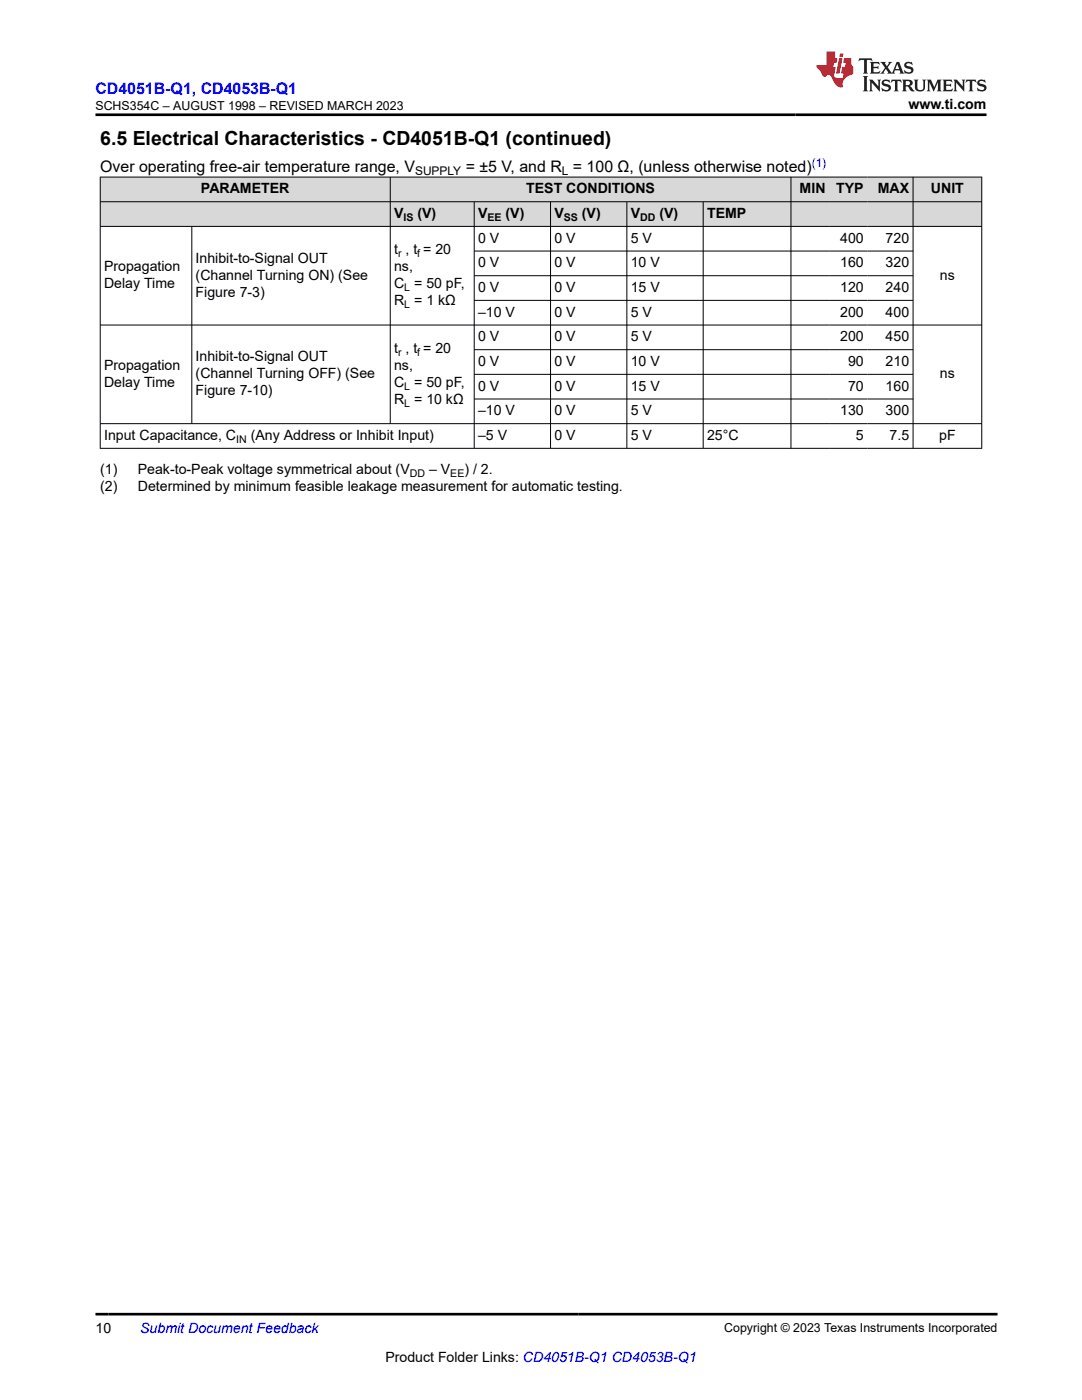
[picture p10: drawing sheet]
<svg xmlns="http://www.w3.org/2000/svg" width="216mm" height="279mm" viewBox="0 0 216 279" stroke-linecap="round" stroke-linejoin="round" font-family="sans-serif">
<g fill="#d8d8d8">
<path d="M20 35.3h175.9v5h-175.9z" fill-rule="evenodd"/>
<path d="M20 40.3h175.9v4.9h-175.9z" fill-rule="evenodd"/>
<path d="M20.1 35.4h57.7v4.8h-57.7z" fill-rule="evenodd"/>
<path d="M77.9 35.4h79.9v4.8h-79.9z" fill-rule="evenodd"/>
<path d="M157.9 35.4h7.5v4.8h-7.5z" fill-rule="evenodd"/>
<path d="M165.4 35.4h7.7v4.8h-7.7z" fill-rule="evenodd"/>
<path d="M173.1 35.4h9v4.8h-9z" fill-rule="evenodd"/>
<path d="M182.3 35.4h13.5v4.8h-13.5z" fill-rule="evenodd"/>
<path d="M20.1 40.3h57.7v4.8h-57.7z" fill-rule="evenodd"/>
<path d="M77.9 40.3h16.7v4.8h-16.7z" fill-rule="evenodd"/>
<path d="M94.7 40.3h15.1v4.8h-15.1z" fill-rule="evenodd"/>
<path d="M109.9 40.3h15.1v4.8h-15.1z" fill-rule="evenodd"/>
<path d="M125.1 40.3h15.2v4.8h-15.2z" fill-rule="evenodd"/>
<path d="M140.4 40.3h17.4v4.8h-17.4z" fill-rule="evenodd"/>
<path d="M157.9 40.3h7.5v4.8h-7.5z" fill-rule="evenodd"/>
<path d="M165.4 40.3h7.7v4.8h-7.7z" fill-rule="evenodd"/>
<path d="M173.1 40.3h9v4.8h-9z" fill-rule="evenodd"/>
<path d="M182.3 40.3h13.5v4.8h-13.5z" fill-rule="evenodd"/>
</g>
<g fill="none" stroke="#000" stroke-width=".2">
<path d="M19.9 35.3h176.1M20 35.3v54.2M77.9 35.3v49.3M157.8 35.3v54.2M182.2 35.3v54.2M195.9 35.3v54.2M19.9 40.3h176.1M19.9 45.2h176.1M38.3 45.2v39.4M94.6 40.3v49.2M94.6 50.1h87.7M94.6 55h87.7"/>
<path d="M94.6 59.9h87.7M109.9 40.3v49.2M125.1 40.3v49.2M140.3 40.3v49.2M19.9 64.9h176.1M94.6 69.8h87.7M94.6 74.7h87.7M94.6 79.6h87.7M19.9 84.6h176.1M19.9 89.5h176.1"/>
</g>
<path d="M171.5 11.6l-.2 .6 .5-.2h.6v.1v2.2l-.2 .4h1l-.2-.4v-2.2v-.1h.5l.6 .2-.2-.6zM173.6 12.4l.2 .3v1.6l-.2 .4h1.9l.1-.6a1.08 1.08 0 0 1-1.3 .2v-.7h.6l.4 .2v-.7l-.4 .2h-.6v-.5l.2-.2a1 1 0 0 1 1 .3l-.1-.5zM175.7 12.4l.9 1.1-1 1.2h.9l-.2-.2 .5-.8 .4 .8-.2 .2h1.6l-.2-.2 .2-.5h.9l.1 .5-.1 .2h.9l-.2-.4-.8-1.9h-.5l-.9 2.1-.9-1.1 .9-1h-.8l.2 .2-.4 .6-.4-.6 .2-.2zM179 12.8l.4 1h-.7zM180.7 12.5a.65 .65 0 0 0-.2 .7 .65 .65 0 0 0 .6 .5l.6 .1 .1 .3a.79 .79 0 0 1-.7 .4 .79 .79 0 0 1-.7-.5l.1 .7 .2-.1a.93 .93 0 0 0 1.1 0 .93 .93 0 0 0 .4-.9 1.46 1.46 0 0 0-1.2-.6l-.1-.3a1.09 1.09 0 0 1 1.2 .2l-.2-.6-.1 .1-.5-.2zM172.2 15.2l.2 .4v2.2l-.2 .4h1l-.2-.4v-2.2l.2-.4zM173.4 15.9l.2 .4v1.5l-.2 .4h.8l-.3-.4 .1-1.3 1.6 1.8v-2l.2-.4h-.7l.1 .2 .1 1.1-1.2-1.3zM176.2 16a.65 .65 0 0 0-.2 .8 .65 .65 0 0 0 .6 .4l.6 .2 .1 .2a.79 .79 0 0 1-.7 .4 .79 .79 0 0 1-.7-.5l.1 .7 .2-.1a.93 .93 0 0 0 1.1 .1 .93 .93 0 0 0 .4-1 1.46 1.46 0 0 0-1.2-.5l-.1-.4a1.09 1.09 0 0 1 1.2 .2l-.1-.6-.2 .1-.5-.1zM177.9 15.9l-.1 .6a.63 .63 0 0 1 .8-.3v1.6l-.3 .4h1l-.2-.4v-1.6a.66 .66 0 0 1 .8 .3l-.1-.6zM180 15.9l.2 .4v1.5l-.2 .4h1l-.2-.2-.1-.7h.5l.1 .2a.79 .79 0 0 0 1.2 .6l-1-.9a.61 .61 0 0 0 .6-.6 .61 .61 0 0 0-.5-.7zM180.8 16.2h.1a.47 .47 0 0 1 .5 .1 .47 .47 0 0 1 .1 .5l-.1 .1-.7 .1zM182.3 15.9l.2 .2a2.27 2.27 0 0 0 .4 2 1.04 1.04 0 0 0 1.7-.7v-1.3l.2-.2h-.8l.2 .4v1.1a.6 .6 0 0 1-.6 .6 .6 .6 0 0 1-.6-.6v-1.1l.3-.4zM184.9 15.9l.2 .4v1.5l-.2 .4h.8l-.3-.4v-1.4l.9 1.9 .9-1.9v1.4l-.3 .4h1l-.2-.4v-1.5l.2-.4h-.8l-.7 1.5-.6-1.5zM188.1 15.9l.2 .4v1.5l-.2 .4h1.9l.1-.6a1.09 1.09 0 0 1-1.3 .2v-.7h.6l.4 .2v-.6l-.4 .2h-.6v-.6l.2-.1a1.01 1.01 0 0 1 1 .3l-.1-.6zM190.2 15.9l.3 .4v1.5l-.3 .4h.8l-.2-.4v-1.3l1.6 1.8v-2l.2-.4h-.7l.2 .2v1.1l-1.2-1.3zM192.8 15.9l-.1 .6a.63 .63 0 0 1 .8-.3v1.6l-.3 .4h1l-.2-.4v-1.6a.66 .66 0 0 1 .8 .3l-.1-.6zM195.2 16a.65 .65 0 0 0-.2 .8 .65 .65 0 0 0 .6 .4l.6 .2 .2 .2a.79 .79 0 0 1-.7 .4 .79 .79 0 0 1-.7-.5l.1 .7 .2-.1a.93 .93 0 0 0 1 .1 .93 .93 0 0 0 .5-1 1.46 1.46 0 0 0-1.3-.5v-.4a1.09 1.09 0 0 1 1.2 .2l-.2-.6-.2 .1-.5-.1z" fill="#231f20"/>
<path d="M164.9 10.3v2.7h-2l.1 .4 .8 1a.95 .95 0 0 0 1 .9 .59 .59 0 0 1 .5-.4 .59 .59 0 0 1 .5 .3l.4 .8a1.59 1.59 0 0 0 2.1 1.4 1.61 1.61 0 0 1 1-2.3l1-.3-.1-1.5a1.59 1.59 0 0 1-.3-1.7h-1.5l-.2 .9h.6l-.2 .9h-.5l-.2 .9v.3l.4 .1-.1 .9h-.7a.73 .73 0 0 1-1-.7l.3-1.5h-.5l.1-.9h.5l.2-.9h-.5v-1.3zM167.4 11.6l-.6 3.1h.7l.6-3.1zM167.6 10.7l-.1 .6h.7l.1-.6z" fill="#ed1c24"/>
<path d="M19.1 22.9h177.8M19.1 262.3h179.9" fill="none" stroke="#000" stroke-width=".53"/>
<text font-size="3.9" x="20" y="28.8">6.5 Electrical Characteristics - CD4051B-Q1 (continued)</text>
<text font-size="3.2" fill="#00f" x="19.1" y="18.7">CD4051B-Q1, CD4053B-Q1</text>
<g font-size="3.2">
<text x="20" y="34.3">Over operating free-air temperature range, V</text>
<text x="92.9" y="34.3">= ±5 V, and R = 100 Ω, (unless otherwise noted)</text>
</g>
<g font-size="2.8">
<text x="181.3" y="21.8">www.ti.com</text>
<text x="40.1" y="38.6">PARAMETER</text>
<text x="105" y="38.6">TEST CONDITIONS</text>
<text x="159.6" y="38.6">MIN</text>
<text x="166.9" y="38.6">TYP</text>
<text x="175.2" y="38.6">MAX</text>
<text x="185.8" y="38.6">UNIT</text>
<text x="78.6" y="43.5">V</text>
<text x="83.3" y="43.5">(V)</text>
<text x="95.4" y="43.5">V</text>
<text x="100.9" y="43.5">(V)</text>
<text x="110.6" y="43.5">V</text>
<text x="116.1" y="43.5">(V)</text>
<text x="125.8" y="43.5">V</text>
<text x="131.6" y="43.5">(V)</text>
<text x="141.1" y="43.5">TEMP</text>
<text x="39" y="52.5">Inhibit-to-Signal OUT</text>
<text x="78.6" y="50.8">t , t = 20</text>
<text x="95.4" y="48.5">0 V</text>
<text x="95.4" y="53.4">0 V</text>
<text x="110.6" y="48.5">0 V</text>
<text x="110.6" y="53.4">0 V</text>
<text x="125.9" y="48.5">5 V</text>
<text x="125.9" y="53.4">10 V</text>
<text x="167.6" y="48.5">400</text>
<text x="167.6" y="53.4">160</text>
<text x="176.7" y="48.5">720</text>
<text x="176.7" y="53.4">320</text>
<text x="20.8" y="54.1">Propagation</text>
<text x="20.8" y="57.5">Delay Time</text>
<text x="39" y="55.8">(Channel Turning ON) (See</text>
<text x="39" y="59.2">Figure 7-3)</text>
<text x="78.6" y="54.1">ns,</text>
<text x="78.6" y="57.5">C = 50 pF,</text>
<text x="95.4" y="58.3">0 V</text>
<text x="110.6" y="58.3">0 V</text>
<text x="125.9" y="58.3">15 V</text>
<text x="167.6" y="58.3">120</text>
<text x="176.7" y="58.3">240</text>
<text x="187.6" y="55.8">ns</text>
<text x="78.6" y="60.9">R = 1 kΩ</text>
<text x="95.4" y="63.2">–10 V</text>
<text x="110.6" y="63.2">0 V</text>
<text x="125.9" y="63.2">5 V</text>
<text x="167.6" y="63.2">200</text>
<text x="176.7" y="63.2">400</text>
<text x="78.6" y="70.4">t , t = 20</text>
<text x="95.4" y="68.1">0 V</text>
<text x="110.6" y="68.1">0 V</text>
<text x="125.9" y="68.1">5 V</text>
<text x="167.6" y="68.1">200</text>
<text x="176.7" y="68.1">450</text>
<text x="20.8" y="73.8">Propagation</text>
<text x="20.8" y="77.2">Delay Time</text>
<text x="39" y="72.1">Inhibit-to-Signal OUT</text>
<text x="39" y="75.5">(Channel Turning OFF) (See</text>
<text x="78.6" y="73.8">ns,</text>
<text x="78.6" y="77.2">C = 50 pF,</text>
<text x="95.4" y="73.1">0 V</text>
<text x="95.4" y="78">0 V</text>
<text x="110.6" y="73.1">0 V</text>
<text x="110.6" y="78">0 V</text>
<text x="125.9" y="73.1">10 V</text>
<text x="125.9" y="78">15 V</text>
<text x="169.2" y="73.1">90</text>
<text x="169.2" y="78">70</text>
<text x="176.7" y="73.1">210</text>
<text x="176.7" y="78">160</text>
<text x="187.6" y="75.5">ns</text>
<text x="39" y="78.9">Figure 7-10)</text>
<text x="78.6" y="80.6">R = 10 kΩ</text>
<text x="95.4" y="82.9">–10 V</text>
<text x="110.6" y="82.9">0 V</text>
<text x="125.9" y="82.9">5 V</text>
<text x="167.6" y="82.9">130</text>
<text x="176.7" y="82.9">300</text>
<text x="20.8" y="87.8">Input Capacitance, C</text>
<text x="50" y="87.8">(Any Address or Inhibit Input)</text>
<text x="95.4" y="87.8">–5 V</text>
<text x="110.6" y="87.8">0 V</text>
<text x="125.9" y="87.8">5 V</text>
<text x="141.1" y="87.8">25°C</text>
<text x="170.8" y="87.8">5</text>
<text x="177.5" y="87.8">7.5</text>
<text x="187.4" y="87.8">pF</text>
<text x="20" y="94.6">(1)</text>
<text x="27.5" y="94.6">Peak-to-Peak voltage symmetrical about (V</text>
<text x="85.6" y="94.6">– V</text>
<text x="92.7" y="94.6">) / 2.</text>
<text x="20" y="98">(2)</text>
<text x="27.5" y="98">Determined by minimum feasible leakage measurement for automatic testing.</text>
<text x="19.1" y="266.1">10</text>
<text x="76.9" y="271.7">Product Folder Links: CD4051B-Q1 CD4053B-Q1</text>
</g>
<text font-size="2.8" fill="#00f" x="28" y="266.1">Submit Document Feedback</text>
<g font-size="2.5">
<text x="19.1" y="21.9">SCHS354C – AUGUST 1998 – REVISED MARCH 2023</text>
<text x="144.5" y="265.8">Copyright © 2023 Texas Instruments Incorporated</text>
</g>
<g font-size="2.4">
<text x="82.8" y="34.9">SUPPLY</text>
<text x="112.1" y="34.9">L</text>
</g>
<text font-size="2.4" fill="#00f" x="162" y="33.2">(1)</text>
<g font-size="2.1">
<text x="80.5" y="44.1">IS</text>
<text x="97.3" y="44.1">EE</text>
<text x="112.5" y="44.1">SS</text>
<text x="127.7" y="44.1">DD</text>
<text x="79.4" y="51.3">r</text>
<text x="83.3" y="51.3">f</text>
<text x="80.7" y="58.1">L</text>
<text x="80.7" y="61.5">L</text>
<text x="79.4" y="71">r</text>
<text x="83.3" y="71">f</text>
<text x="80.7" y="77.8">L</text>
<text x="80.7" y="81.2">L</text>
<text x="47.1" y="88.4">IN</text>
<text x="81.8" y="95.2">DD</text>
<text x="89.9" y="95.2">EE</text>
</g>
</svg>
